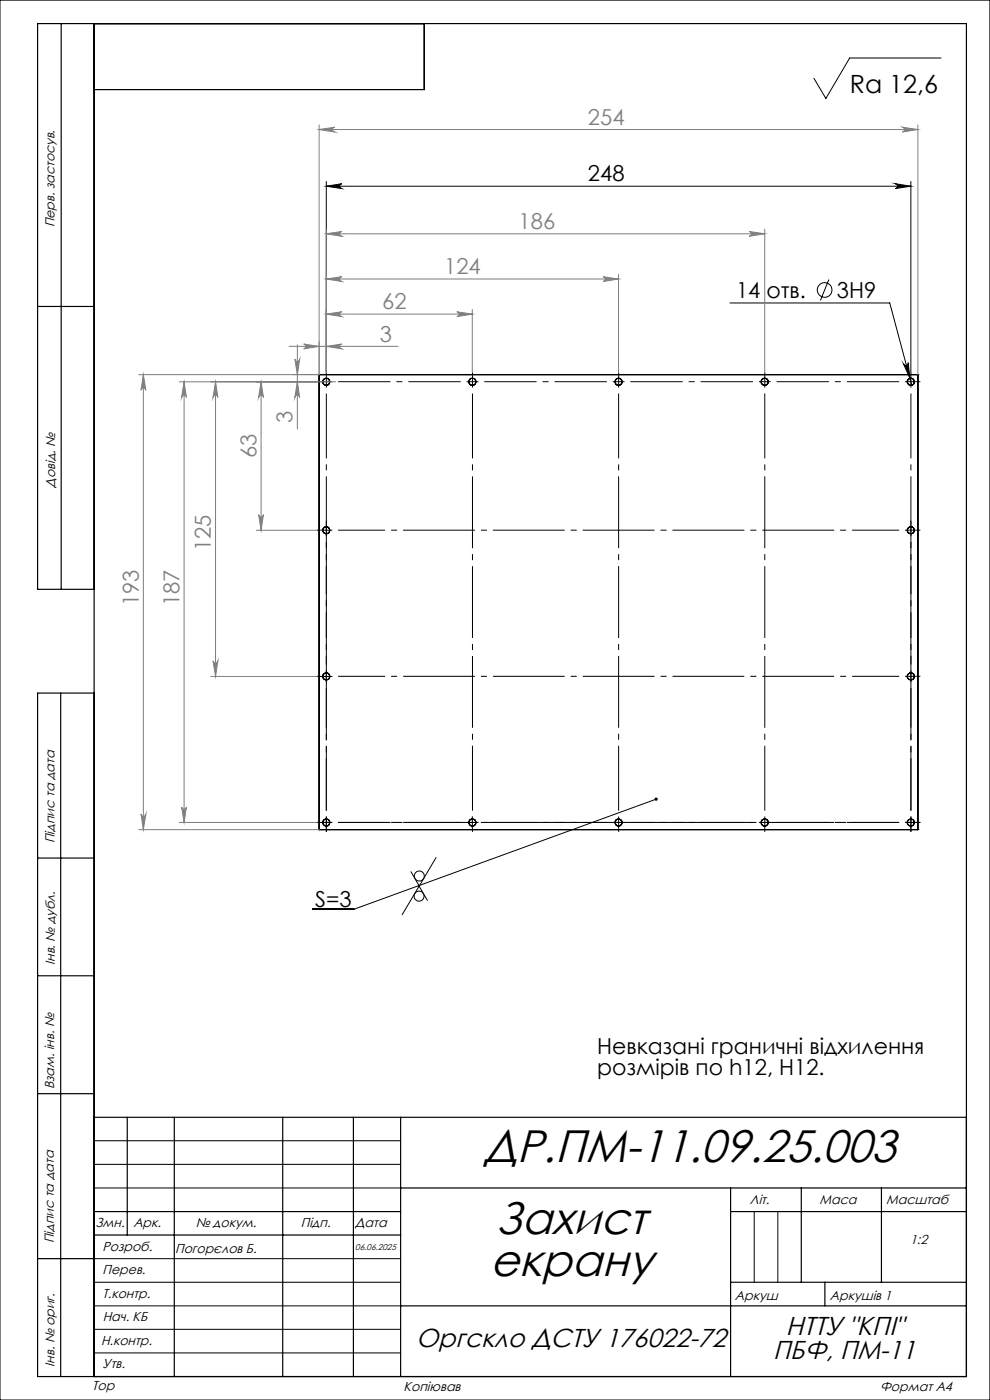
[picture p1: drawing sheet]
<svg xmlns="http://www.w3.org/2000/svg" width="210mm" height="297mm" viewBox="0 0 210 297" stroke-linecap="round" stroke-linejoin="round" font-family="sans-serif">
<g fill="none" stroke="#000" stroke-width=".25">
<path d="M13 5v120M20 5v287M90 5v14h-70M8 65h12M67.7 79.5h.1M67.7 79.5v96.5M67.7 79.5h127M194.7 79.5h.1M194.7 79.5v96.5M20 125h-12v-120h197v287h-197v-145h12M12.9 147v145M67.7 176h.1"/>
<path d="M67.7 176h127M194.7 176h.1M8 182h12M8 207h12M8 232h12M20 237h185M27 237v25M37 237v55M60 237v55M75 237v55M85 237v55M20 257h65"/>
<path d="M85 252h120M155 257h50M155 252v40M170 252v20M187 252v20M8 267h12M20 262h65M85 277h120M155 272h50M175 272v5"/>
<circle cx="69.2" cy="81" r=".75"/>
<circle cx="100.2" cy="81" r=".75"/>
<circle cx="131.2" cy="81" r=".74"/>
<circle cx="162.2" cy="81" r=".75"/>
<circle cx="193.2" cy="81" r=".75"/>
<circle cx="69.2" cy="112.5" r=".75"/>
<circle cx="193.2" cy="112.5" r=".75"/>
<circle cx="69.2" cy="143.5" r=".76"/>
<circle cx="193.2" cy="143.5" r=".76"/>
<circle cx="69.2" cy="174.5" r=".75"/>
<circle cx="100.2" cy="174.5" r=".75"/>
<circle cx="131.2" cy="174.5" r=".74"/>
<circle cx="162.2" cy="174.5" r=".75"/>
<circle cx="193.2" cy="174.5" r=".75"/>
</g>
<g fill="none" stroke="#000" stroke-width=".21">
<path d="M0 0h210v297h-210zM199.6 12.3h-19.4l-5 8.6-2.6-4.3M69.2 39.5l3.3-.5a.51 .51 0 0 0-.5 .5 .51 .51 0 0 0 .5 .5zM69.2 38.5v40.5M69.2 39.5h124M189.9 39l3.3 .5-3.3 .5a.51 .51 0 0 0 .5-.5 .51 .51 0 0 0-.5-.5zM193.2 38.5v40.5M175.8 59.3l-1.8 4.4M154.8 64.3h33.9l4.7 17.4M191.7 77.2a.51 .51 0 0 0 .6 .4 .51 .51 0 0 0 .4-.7l.3 3.4zM67.9 143.5h2.5M69.2 142.2v2.5"/>
<path d="M99 174.5h2.5M100.2 173.2v2.6M139.2 169.5l-64.1 23.4h-8.8M90.7 191l-1.8-3-3.6 6.1M92.5 181.9l-3.6 6.1-1.7-3.1M20 252h65M20 247h65M20 242h65M160 257v15M165 257v15M20 277h65M20 272h65"/>
<path d="M20 267h65M20 287h65M20 282h65"/>
<circle cx="174.9" cy="61.5" r="1.55"/>
<circle cx="88.9" cy="190.1" r="1.06"/>
<circle cx="88.9" cy="185.8" r="1.06"/>
</g>
<g fill="none" stroke="#808080" stroke-width=".21">
<path d="M67.7 27.5l3.3-.5a.51 .51 0 0 0-.5 .5 .51 .51 0 0 0 .5 .5zM67.7 26.5v53h-38.3M67.7 27.5h127M191.4 27l3.3 .5-3.3 .5a.51 .51 0 0 0 .5-.5 .51 .51 0 0 0-.5-.5zM194.7 26.5v53M69.2 59.2l3.3-.5a.51 .51 0 0 0-.5 .5 .51 .51 0 0 0 .5 .5zM69.2 49.6l3.3-.5a.51 .51 0 0 0-.5 .5 .51 .51 0 0 0 .5 .5zM69.2 48.6v30.4M69.2 59.2h62M69.2 49.6h93M127.9 58.7l3.3 .5-3.3 .5a.51 .51 0 0 0 .5-.5 .51 .51 0 0 0-.5-.5zM131.2 58.2v20.8"/>
<path d="M158.9 49.1l3.3 .5-3.3 .5a.51 .51 0 0 0 .5-.5 .51 .51 0 0 0-.5-.5zM162.2 48.6v30.4M30.4 79.5l.5 3.3a.51 .51 0 0 0-.5-.5 .51 .51 0 0 0-.5 .5zM30.4 79.5v96.5M61.3 73.5h23.2M62.5 76.2a.51 .51 0 0 0 .6 .5 .51 .51 0 0 0 .5-.5l-.5 3.3zM63.1 73.1v17.9M64.4 73l3.3 .5-3.3 .5a.51 .51 0 0 0 .5-.5 .51 .51 0 0 0-.5-.5zM69.2 73.5l3.3-.5a.51 .51 0 0 0-.5 .5 .51 .51 0 0 0 .5 .5zM69.2 66.6l3.3-.5a.51 .51 0 0 0-.5 .6 .51 .51 0 0 0 .5 .5zM69.2 66.6h31M96.9 66.1l3.3 .5-3.3 .6a.51 .51 0 0 0 .5-.5 .51 .51 0 0 0-.5-.6z"/>
<path d="M100.2 65.6v13.4M38 81h33.2M39.1 81l.4 3.3a.51 .51 0 0 0-.5-.5 .51 .51 0 0 0-.5 .5zM39.1 81v93.5M45.7 81l.5 3.3a.51 .51 0 0 0-.5-.5 .51 .51 0 0 0-.5 .5zM45.7 81v62.5M55.4 81l.5 3.3a.51 .51 0 0 0-.5-.5 .51 .51 0 0 0-.5 .5zM55.4 81v31.5M63.1 81l.5 3.3a.51 .51 0 0 0-.5-.5 .51 .51 0 0 0-.6 .5zM54.4 112.5h12.8M54.9 109.2a.51 .51 0 0 0 .5 .5 .51 .51 0 0 0 .5-.5l-.5 3.3zM44.7 143.5h22.5"/>
<path d="M45.2 140.2a.51 .51 0 0 0 .5 .5 .51 .51 0 0 0 .5-.5l-.5 3.3zM29.4 176h38.3M29.9 172.7a.51 .51 0 0 0 .5 .5 .51 .51 0 0 0 .5-.5l-.5 3.3zM38 174.5h29.2M38.5 171.2a.51 .51 0 0 0 .5 .5 .51 .51 0 0 0 .5-.5l-.4 3.3z"/>
</g>
<g fill="none" stroke="#000" stroke-width=".21" stroke-dasharray="15.2 1.3 1.3 1.3" stroke-linecap="butt">
<path d="M69.2 79.7v-.7M100.2 79.7v-.7M131.2 79.7v-.7M162.2 79.7v-.7M193.2 79.7v-.7M68 81h-.8M69.2 81v-1.3M69.2 81h-1.2M69.2 81v1.2M69.2 81h1.3M100.2 81v-1.3M100.2 81h-1.2"/>
<path d="M100.2 81v1.2M100.2 81h1.3M131.2 81v-1.3M131.2 81h-1.2M131.2 81v1.2M131.2 81h1.3M162.2 81v-1.3M162.2 81h-1.2M162.2 81v1.2M162.2 81h1.3M193.2 81v-1.3M193.2 81h-1.2"/>
<path d="M193.2 81v1.2M193.2 81h1.3M194.5 81h.7M68 112.5h-.8M69.2 112.5v-1.3M69.2 112.5h-1.2M69.2 112.5v1.2M69.2 112.5h1.3M69.2 111.2v-.7M193.2 112.5v-1.3M193.2 112.5h-1.2M193.2 112.5v1.2"/>
<path d="M193.2 112.5h1.3M193.2 111.2v-.7M194.5 112.5h.7M68 143.5h-.8M193.2 143.5v-1.3M193.2 143.5h-1.2M193.2 143.5v1.2M193.2 143.5h1.3M194.5 143.5h.7M68 174.5h-.8M69.2 174.5v-1.3M69.2 174.5h-1.2"/>
<path d="M69.2 174.5v1.2M69.2 174.5h1.3M69.2 175.7v.8M100.2 175.7v.8M131.2 174.5v-1.3M131.2 174.5h-1.2M131.2 174.5v1.2M131.2 174.5h1.3M131.2 175.7v.8M162.2 174.5v-1.3M162.2 174.5h-1.2M162.2 174.5v1.2"/>
<path d="M162.2 174.5h1.3M162.2 175.7v.8M193.2 174.5v-1.3M193.2 174.5h-1.2M193.2 174.5v1.2M193.2 174.5h1.3M193.2 175.7v.8M194.5 174.5h.7"/>
</g>
<path d="M71.7 81h26M102.7 81h26M133.7 81h26M164.7 81h26M69.2 141v-26M193.2 141v-26M69.2 172v-26M71.7 174.5h26M102.7 174.5h26M133.7 174.5h26M164.7 174.5h26M193.2 172v-26" fill="none" stroke="#000" stroke-width=".21" stroke-dasharray="15.2 1.3 1.3 1.3" stroke-dashoffset="4.1" stroke-linecap="butt"/>
<path d="M69.2 172v-88.5M100.2 172v-88.5M131.2 172v-88.5M162.2 172v-88.5M193.2 172v-88.5" fill="none" stroke="#000" stroke-width=".21" stroke-dasharray="15.2 1.3 1.3 1.3" stroke-dashoffset="1.5" stroke-linecap="butt"/>
<path d="M71.7 112.5h119M71.7 143.5h119M71.7 174.5h119" fill="none" stroke="#000" stroke-width=".21" stroke-dasharray="15.2 1.3 1.3 1.3" stroke-dashoffset="5.3" stroke-linecap="butt"/>
<g fill="#000">
<path d="M189.9 39l3.3 .5-3.3 .5a.51 .51 0 0 0 .5-.5 .51 .51 0 0 0-.5-.5zM69.2 39.5l3.3-.5a.51 .51 0 0 0-.5 .5 .51 .51 0 0 0 .5 .5z"/>
<path d="M191.7 77.2l1.3 3.1-.3-3.4a.52 .52 0 0 1-.4 .6 .52 .52 0 0 1-.6-.3zM138.9 169.3a.34 .34 0 0 0 .2 .6 .34 .34 0 0 0 .4-.5l-.3 .1 .3-.1a.33 .33 0 0 0-.6-.1z"/>
</g>
<g fill="#808080">
<path d="M69.2 73.5l3.3-.5a.51 .51 0 0 0-.5 .5 .51 .51 0 0 0 .5 .5zM64.4 73l3.3 .5-3.3 .5a.51 .51 0 0 0 .5-.5 .51 .51 0 0 0-.5-.5z"/>
<path d="M69.2 59.2l3.3-.5a.51 .51 0 0 0-.5 .5 .51 .51 0 0 0 .5 .5zM127.9 58.7l3.3 .5-3.3 .5a.51 .51 0 0 0 .5-.5 .51 .51 0 0 0-.5-.5zM69.2 49.6l3.3-.5a.51 .51 0 0 0-.5 .5 .51 .51 0 0 0 .5 .5zM158.9 49.1l3.3 .5-3.3 .5a.51 .51 0 0 0 .5-.5 .51 .51 0 0 0-.5-.5zM69.2 66.6l3.3-.5a.51 .51 0 0 0-.5 .6 .51 .51 0 0 0 .5 .5zM96.9 66.1l3.3 .5-3.3 .6a.51 .51 0 0 0 .5-.5 .51 .51 0 0 0-.5-.6z"/>
<path d="M63.1 81l.5 3.3a.51 .51 0 0 0-.5-.5 .51 .51 0 0 0-.6 .5zM62.5 76.2a.51 .51 0 0 0 .6 .5 .51 .51 0 0 0 .5-.5l-.5 3.3z"/>
<path d="M30.4 79.5l.5 3.3a.51 .51 0 0 0-.5-.5 .51 .51 0 0 0-.5 .5zM29.9 172.7a.51 .51 0 0 0 .5 .5 .51 .51 0 0 0 .5-.5l-.5 3.3zM55.4 81l.5 3.3a.51 .51 0 0 0-.5-.5 .51 .51 0 0 0-.5 .5zM54.9 109.2a.51 .51 0 0 0 .5 .5 .51 .51 0 0 0 .5-.5l-.5 3.3zM45.7 81l.5 3.3a.51 .51 0 0 0-.5-.5 .51 .51 0 0 0-.5 .5zM45.2 140.2a.51 .51 0 0 0 .5 .5 .51 .51 0 0 0 .5-.5l-.5 3.3zM39.1 81l.4 3.3a.51 .51 0 0 0-.5-.5 .51 .51 0 0 0-.5 .5zM38.5 171.2a.51 .51 0 0 0 .5 .5 .51 .51 0 0 0 .5-.5l-.4 3.3z"/>
<path d="M67.7 27.5l3.3-.5a.51 .51 0 0 0-.5 .5 .51 .51 0 0 0 .5 .5zM191.4 27l3.3 .5-3.3 .5a.51 .51 0 0 0 .5-.5 .51 .51 0 0 0-.5-.5z"/>
</g>
<g font-size="9.7">
<text x="102.7" y="246.4">ДР.ПМ-11.09.25.003</text>
<text x="105.2" y="261.7">Захист</text>
<text x="104" y="270.7">екрану</text>
</g>
<g font-size="5.5">
<text x="88.3" y="285.8">Оргскло ДСТУ 176022-72</text>
<text x="166.7" y="283.1">НТТУ &quot;КПІ&quot;</text>
<text x="164" y="288.3">ПБФ, ПМ-11</text>
</g>
<text font-size="5.3" x="180.3" y="19.7">Ra 12,6</text>
<g font-size="4.7" fill="#808080">
<text x="124.7" y="26.5">254</text>
<text x="110" y="48.6">186</text>
<text x="94.2" y="58.2">124</text>
<text x="81.1" y="65.6">62</text>
<text x="80.6" y="72.5">3</text>
<text x="62.1" y="89.7" transform="rotate(-90 62.1 89.7)">3</text>
<text x="54.4" y="97.1" transform="rotate(-90 54.4 97.1)">63</text>
<text x="44.7" y="116.9" transform="rotate(-90 44.7 116.9)">125</text>
<text x="29.4" y="128.6" transform="rotate(-90 29.4 128.6)">193</text>
<text x="38" y="128.6" transform="rotate(-90 38 128.6)">187</text>
</g>
<g font-size="4.7">
<text x="124.7" y="38.5">248</text>
<text x="156.1" y="63.2">14 отв.</text>
<text x="177.5" y="63.2">3H9</text>
<text x="66.8" y="192.3">S=3</text>
<text x="126.7" y="223.6">Невказані граничні відхилення</text>
<text x="126.7" y="228.1">розмірів по h12, H12.</text>
</g>
<g font-size="2.8">
<text x="11.6" y="48.2" transform="rotate(-90 11.6 48.2)">Перв. застосув.</text>
<text x="11.7" y="103.4" transform="rotate(-90 11.7 103.4)">Довід. №</text>
<text x="11.6" y="178.9" transform="rotate(-90 11.6 178.9)">Підпис та дата</text>
<text x="11.7" y="204.7" transform="rotate(-90 11.7 204.7)">Інв. № дубл.</text>
<text x="11.5" y="231" transform="rotate(-90 11.5 231)">Взам. інв. №</text>
<text x="159.1" y="255.4">Літ.</text>
<text x="173.9" y="255.5">Маса</text>
<text x="188" y="255.5">Масштаб</text>
<text x="11.4" y="263.8" transform="rotate(-90 11.4 263.8)">Підпис та дата</text>
<text x="20.2" y="260.3">Змн.</text>
<text x="28.3" y="260.3">Арк.</text>
<text x="41.5" y="260.3">№ докум.</text>
<text x="63.8" y="260.3">Підп.</text>
<text x="75.3" y="260.3">Дата</text>
<text x="193" y="263.9">1:2</text>
<text x="21.7" y="265.3">Розроб.</text>
<text x="37.2" y="265.7">Погорєлов Б.</text>
<text x="21.8" y="270.3">Перев.</text>
<text x="21.8" y="275.4">Т.контр.</text>
<text x="155.9" y="275.7">Аркуш</text>
<text x="176" y="275.8">Аркушів 1</text>
<text x="21.8" y="280.3">Нач. КБ</text>
<text x="21.4" y="285.4">Н.контр.</text>
<text x="11.6" y="289.9" transform="rotate(-90 11.6 289.9)">Інв. № ориг.</text>
<text x="21.8" y="290.2">Утв.</text>
<text x="19.6" y="294.9">Top</text>
<text x="85.6" y="295">Копіював</text>
<text x="186.7" y="295">Формат А4</text>
</g>
<text font-size="1.8" x="75.3" y="265.2">06.06.2025</text>
</svg>
